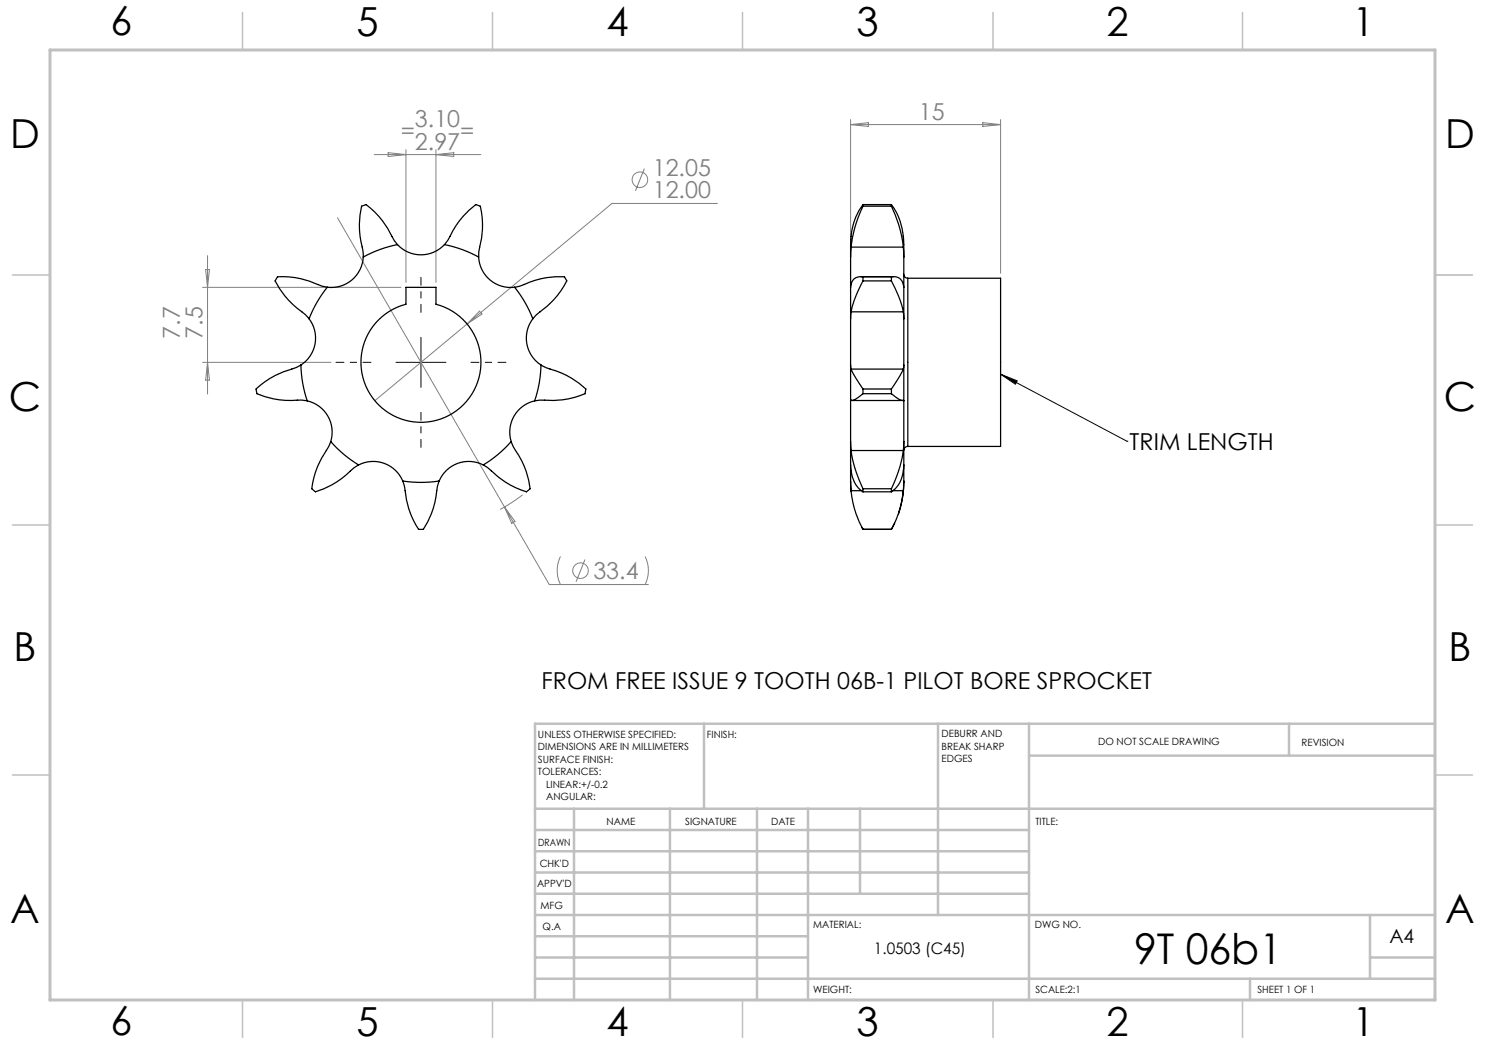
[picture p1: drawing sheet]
<svg xmlns="http://www.w3.org/2000/svg" width="297mm" height="210mm" viewBox="0 0 297 210" stroke-linecap="round" stroke-linejoin="round" font-family="sans-serif">
<g fill="none" stroke="#808080" stroke-width=".2">
<path d="M74.8 30.9h21.4M77.6 30.5l3.6 .4-3.6 .4zM81.2 29.9v26.6M87.2 29.9v26.6M87.2 30.9l3.5-.4v.8zM128.9 33.7l-1.8 4.5M170.1 23.9v24M170.1 24.9h30M170.1 24.9l3.6-.4v.8zM196.6 24.5l3.5 .4-3.5 .4zM200.1 23.9v30.7M40.5 57.5h39.7"/>
<path d="M41.1 53.9h.8l-.4 3.6zM41.5 51.1v27.7M67.5 43.5l33.4 57.9M143.5 40.7h-21.1l-47.4 39.4M40.5 72.5h25.7M41.5 72.5l.4 3.5h-.8zM95.9 62.2l.5 .6-3 2zM104.5 99l-2.2 1.5-2.3 1.4M100.9 101.4l8.9 15.5h19.9M100.9 101.4l2.1 2.9-.7 .4zM112.1 111.3a6.3 6.3 0 0 0 0 5.6M117 111.9l-1.8 4.5"/>
<path d="M129 111.3a6.3 6.3 0 0 1 0 5.6"/>
<circle cx="128" cy="35.9" r="1.56"/>
<circle cx="116.1" cy="114.1" r="1.56"/>
</g>
<path d="M79.2 72.5h10M84.2 67.5v10M200.1 74.8l25.3 13.4M200.1 74.8l3.3 1.4-.3 .6zM225.4 88.2h.1" fill="none" stroke="#000" stroke-width=".2"/>
<path d="M74.2 72.5h-7M84.2 62.5v-7M94.2 72.5h7M84.2 82.5v7" fill="none" stroke="#000" stroke-width=".2" stroke-dasharray="15.2 1.3 1.3 1.3" stroke-dashoffset="13.6"/>
<path d="M287 55h7.5M287 144.8v55.2h-187.2" fill="none" stroke="#c0c0c0" stroke-width=".2"/>
<g fill="none" stroke="#c0c0c0" stroke-width=".5">
<path d="M140.8 144.8v17M187.6 144.8v38.2M205.8 144.8v55.2M205.8 151.1h81.2M257.8 144.8v6.3M287 144.8h-180v55.2M107 161.8h180M107 178.8h98.8M107 174.5h98.8M107 170.3h98.8M107 166h98.8M114.8 161.8v38.2"/>
<path d="M134 161.8v38.2M151.4 161.8v38.2M161.6 161.8v38.2M172 161.8v17M107 195.8h180M107 191.5h54.6M107 187.3h54.6M107 183h180M250 195.8v4.2M274 191.5h13M274 183v12.8"/>
</g>
<g fill="none" stroke="#c0c0c0" stroke-width=".3">
<path d="M48.5 2.5v7.5M98.5 2.5v7.5M148.5 2.5v7.5M198.6 2.5v7.5M248.5 2.5v7.5M2.5 55h7.5M287 55h7.5M2.5 105h7.5M287 105h7.5M2.5 155h7.5M287 155h7.5M48.5 200v7.5"/>
<path d="M98.5 200v7.5M148.5 200v7.5M198.6 200v7.5M248.5 200v7.5"/>
</g>
<path d="M10 10h277v190h-277z" fill="none" stroke="#c0c0c0" stroke-width=".6"/>
<path d="M200.1 74.8l3.3 1.4-.3 .6z" fill="#000"/>
<g fill="none" stroke="#000" stroke-width=".25">
<path d="M65.5 57.4l-1-.2a16.2 16.2 0 0 0-9.1-1.7l-.3 .6a16.7 16.7 0 0 0 6 6.8l.7 .9M65.5 57.4a24 24 0 0 0-3.7 6.4M72.7 51.4a6.4 6.4 0 0 1-7.2 6M79.5 48.9l-.6-.8a16.2 16.2 0 0 0-5.8-7.1l-.7 .2a16.7 16.7 0 0 0 .2 9.1l.1 1.1M79.5 48.9a24 24 0 0 0-6.8 2.5M79.5 48.9a6.4 6.4 0 0 0 9.4 0M81.2 57.5h6v3.3a12 12 0 0 1 6.8 18.5 12 12 0 0 1-19.7 0 12 12 0 0 1 6.9-18.5zM88.9 48.9l.7-.9a16.7 16.7 0 0 1 5.7-7l.7 .2a16.2 16.2 0 0 1-.2 9.2l-.1 1M88.9 48.9a24 24 0 0 1 6.8 2.5M95.7 51.4a6.4 6.4 0 0 0 7.2 6M102.9 57.4l1.1-.2a16.7 16.7 0 0 1 8.9-1.7l.4 .6a16.2 16.2 0 0 1-6.1 6.9l-.6 .8M102.9 57.4a24 24 0 0 1 3.7 6.4"/>
<path d="M170.1 57.4v6.4M170.1 51.4v6M170.2 49.4l-.1 2M170.2 49.4h10.5M172.2 55.3h6.5M172.6 56.2l-1.7 3.8-.7 2.4M172.6 56.2v-.7a1.93 1.93 0 0 0-2.5 1.9M172.6 41.2l-.5 1.1a24.8 24.8 0 0 0-1.9 7.1M172.6 40.9a14.6 14.6 0 0 0-2.5 9v1.5M172.6 40.9v.3M172.6 56.2h5.7M172.6 41.2h5.7"/>
<path d="M172.6 40.9h5.7M178.3 56.2l1.7 3.8 .7 2.4M178.3 56.2v-.7a1.88 1.88 0 0 1 2.5 1.9M178.3 41.2a24.6 24.6 0 0 1 2.4 8.2M178.3 40.9v.3M178.3 40.9a14.9 14.9 0 0 1 2.5 9.3v1.2M180.7 49.4l.1 2M180.8 54.8a.8 .8 0 0 0 .8 .8M180.8 57.4v6.4M180.8 51.4v6M181.6 55.6h18.5v33.7h-18.5M181.6 55.6v33.7"/>
<path d="M60.2 73l-.9 .5a16.2 16.2 0 0 0-8.1 4.4l.2 .7a16.7 16.7 0 0 0 8.9 1.4l1.1 .2M60.2 73a24 24 0 0 0 1.2 7.2M61.8 63.8a6.4 6.4 0 0 1-1.6 9.2M106.6 63.8a6.4 6.4 0 0 0 1.6 9.2M108.2 73l1 .5a16.7 16.7 0 0 1 7.9 4.4l-.1 .7a16.2 16.2 0 0 1-9.1 1.4l-1 .2M108.2 73a24 24 0 0 1-1.3 7.2M170.1 73v7.2M170.1 73l.1 .8M170.1 63.8v9.2M170.2 73.8l.7 1.3 1.7 2.7M170.2 62.4l-.1 1.4M170.2 73.8h10.5"/>
<path d="M170.2 62.4h10.5M172.6 77.8v.9M172.6 78.7l-1 .8a1.77 1.77 0 0 1-1.4 .5l-.1 .2M172.6 77.8h5.7M172.6 78.7h5.7M178.3 77.8v.9M178.3 78.7l1.7 1.3h.7M180.7 73.8l-.7 1.3-1.7 2.7M180.7 62.4l.1 1.4M180.8 73l-.1 .8M180.8 73v7.2M180.8 63.8v9.2"/>
<path d="M61.4 80.2a6.4 6.4 0 0 1 4.7 8.1M66.1 88.3l-.3 1a16.2 16.2 0 0 0-3.4 8.5l.6 .5a16.7 16.7 0 0 0 7.8-4.7l.9-.6M66.1 88.3a24 24 0 0 0 5.6 4.7M71.7 93a6.4 6.4 0 0 1 8.9 3.2M80.6 96.2l.3 1a16.2 16.2 0 0 0 2.9 8.7h.7a16.7 16.7 0 0 0 3-8.6l.3-1.1M80.6 96.2a24 24 0 0 0 7.2 0M96.7 93a6.4 6.4 0 0 0-8.9 3.2M102.2 88.3l.5 1a16.7 16.7 0 0 1 3.2 8.5l-.5 .5a16.2 16.2 0 0 1-7.9-4.8l-.8-.5M102.2 88.3a24 24 0 0 1-5.5 4.7M106.9 80.2a6.4 6.4 0 0 0-4.7 8.1M170.1 96.2l.1 2.1M170.1 88.3l.1 1.8"/>
<path d="M170.1 80.2v8.1M170.1 93a6 6 0 0 0 2.5 5.4M170.1 88.3v4.7M170.1 96.2l.1 1.9M170.1 93v3.2M170.2 90.1l.4 2a28.4 28.4 0 0 0 2 5.6M170.2 98.1l.2 1.2a19.8 19.8 0 0 0 2.2 6.6M170.2 90.1h10.5M170.2 98.1h2.1M170.4 80.1h10.1M172.6 97.7v.7M172.6 97.7h5.7"/>
<path d="M172.6 98.4h5.7M178.3 97.7v.7M178.6 98.1h2.1M180.7 90.1a26.1 26.1 0 0 1-2.4 7.6M180.7 98.1a19.7 19.7 0 0 1-2.4 7.8M180.7 80l.1 .2M180.8 96.2a19.2 19.2 0 0 1-1.1 6.6M180.8 80.2v8.1M180.8 88.3l-.1 1.8M180.8 93a6.6 6.6 0 0 1-2.5 5.4M180.8 88.3v4.7M180.8 96.2l-.1 1.9"/>
<path d="M180.8 93v3.2M181.6 89.3a.8 .8 0 0 0-.8 .8M172.4 105.5l.2 .4M172.6 105.9h.1M172.6 105.9h5.7M178.3 105.9h.1M178.9 104.6l-.6 1.3"/>
</g>
<text font-size="8.5" x="226.8" y="192.7">9T 06b1</text>
<g font-size="8">
<text x="22.1" y="7.1">6</text>
<text x="71.3" y="7.1">5</text>
<text x="121.3" y="7.1">4</text>
<text x="171.3" y="7.1">3</text>
<text x="221.3" y="7.1">2</text>
<text x="270.5" y="7.1">1</text>
<text x="2" y="29.7">D</text>
<text x="289" y="29.7">D</text>
<text x="1.8" y="82.2">C</text>
<text x="288.8" y="82.2">C</text>
<text x="2.7" y="132.2">B</text>
<text x="289.7" y="132.2">B</text>
<text x="2" y="184.6">A</text>
<text x="289" y="184.6">A</text>
<text x="22.1" y="207.1">6</text>
<text x="71.3" y="207.1">5</text>
<text x="121.3" y="207.1">4</text>
<text x="171.3" y="207.1">3</text>
<text x="221.3" y="207.1">2</text>
<text x="270.5" y="207.1">1</text>
</g>
<g font-size="4.7" fill="#808080">
<text x="183.8" y="23.9">15</text>
<text x="80.2" y="27.9">=</text>
<text x="83" y="25.4">3.10</text>
<text x="83" y="29.9">2.97</text>
<text x="92" y="27.9">=</text>
<text x="130.6" y="35.2">12.05</text>
<text x="130.6" y="39.7">12.00</text>
<text x="36" y="67.8" transform="rotate(-90 36 67.8)">7.7</text>
<text x="40.5" y="67.8" transform="rotate(-90 40.5 67.8)">7.5</text>
<text x="118.7" y="115.8">33.4</text>
</g>
<g font-size="4.7">
<text x="225.9" y="90">TRIM LENGTH</text>
<text x="108.3" y="137.9">FROM FREE ISSUE 9 TOOTH 06B-1 PILOT BORE SPROCKET</text>
</g>
<text font-size="3.9" x="277.9" y="188.5">A4</text>
<text font-size="3.2" x="174.8" y="190.9">1.0503 (C45)</text>
<g font-size="2">
<text x="107.6" y="147.6">UNLESS OTHERWISE SPECIFIED:</text>
<text x="141.4" y="147.6">FINISH:</text>
<text x="188.3" y="147.5">DEBURR AND</text>
<text x="188.3" y="150">BREAK SHARP</text>
<text x="219.6" y="149">DO NOT SCALE DRAWING</text>
<text x="260.3" y="149.2">REVISION</text>
<text x="107.6" y="150.1">DIMENSIONS ARE IN MILLIMETERS</text>
<text x="107.6" y="152.6">SURFACE FINISH:</text>
<text x="107.6" y="155.1">TOLERANCES:</text>
<text x="188.3" y="152.5">EDGES</text>
<text x="109.2" y="157.6">LINEAR:+/-0.2</text>
<text x="109.2" y="160.1">ANGULAR:</text>
<text x="121.3" y="165">NAME</text>
<text x="137" y="164.9">SIGNATURE</text>
<text x="154.2" y="164.9">DATE</text>
<text x="207.1" y="164.9">TITLE:</text>
<text x="107.6" y="169.1">DRAWN</text>
<text x="107.9" y="173.3">CHK'D</text>
<text x="107.4" y="177.4">APPV'D</text>
<text x="108.1" y="181.8">MFG</text>
<text x="108.5" y="186">Q.A</text>
<text x="162.6" y="185.5">MATERIAL:</text>
<text x="207" y="185.5">DWG NO.</text>
<text x="162.6" y="198.5">WEIGHT:</text>
<text x="207.1" y="198.6">SCALE:2:1</text>
<text x="251.5" y="198.6">SHEET 1 OF 1</text>
</g>
</svg>
